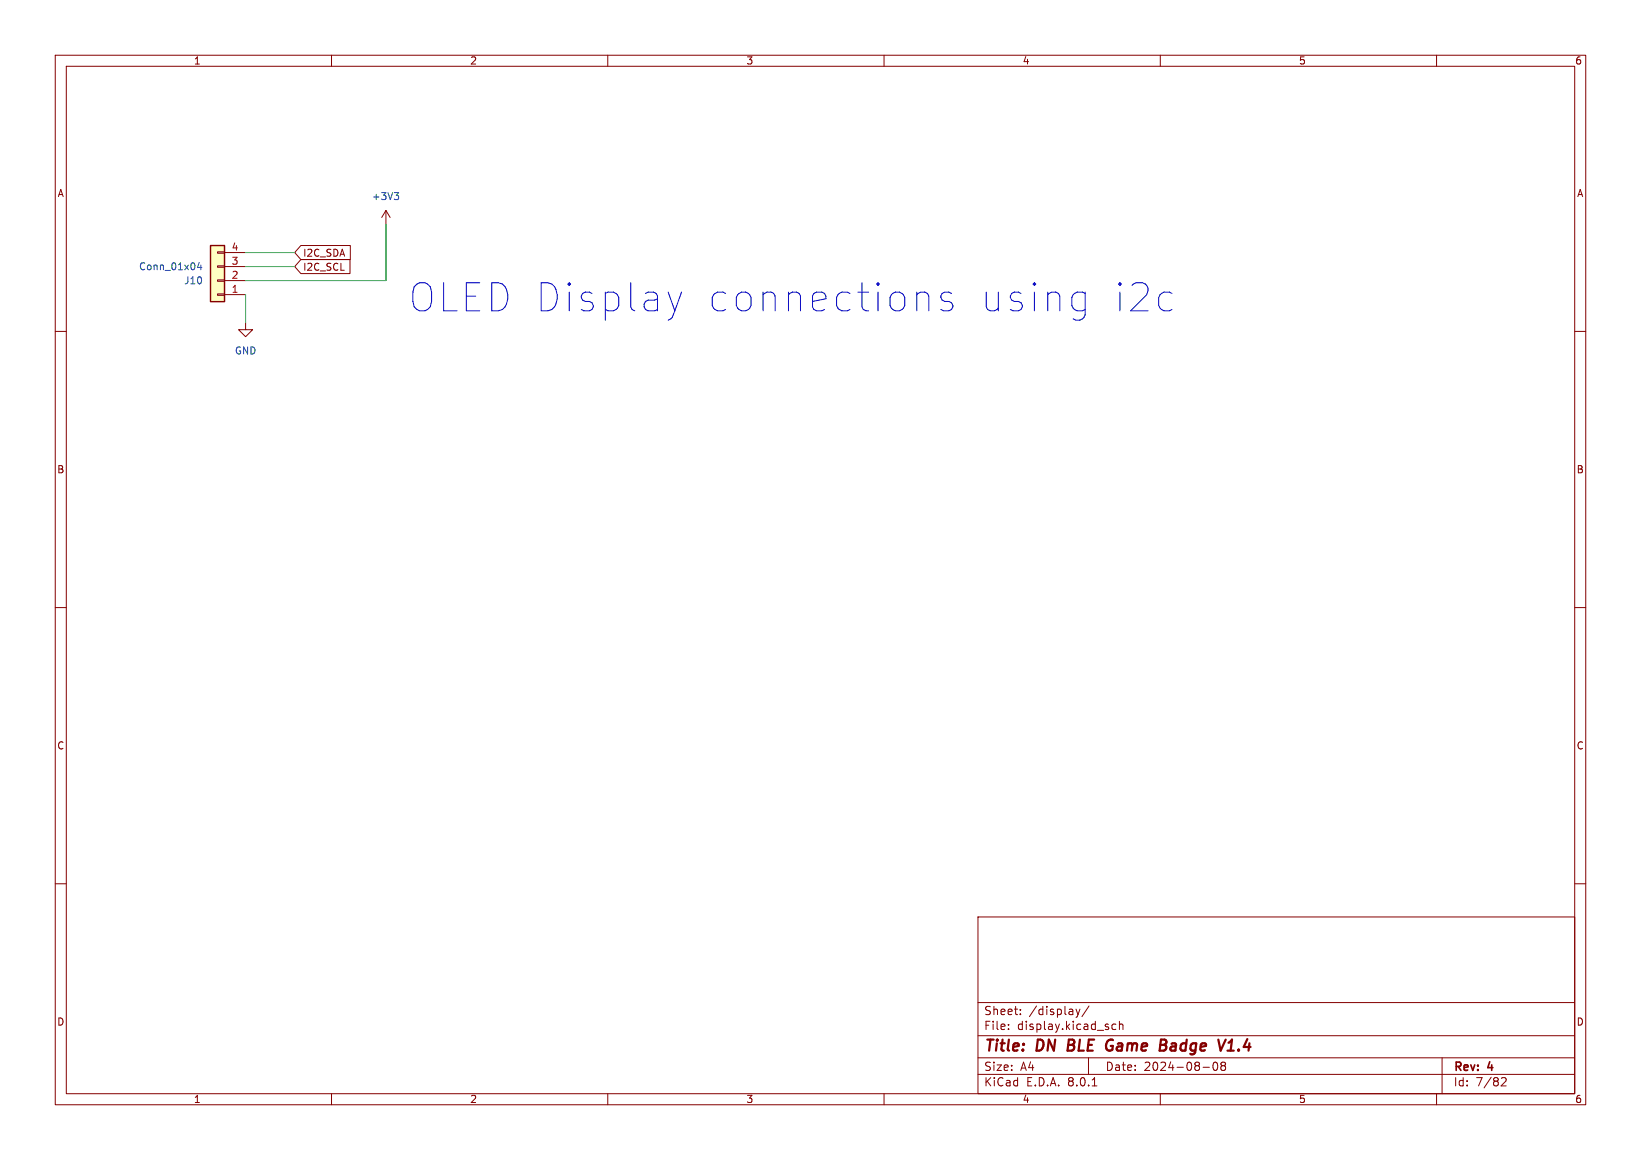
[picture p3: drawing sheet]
<svg xmlns="http://www.w3.org/2000/svg" width="297mm" height="210mm" viewBox="0 0 297 210" stroke-linecap="round" stroke-linejoin="round" font-family="sans-serif">
<g fill="none" stroke="#840000" stroke-width=".18">
<path d="M10 10h277v190h-277zM12 12h273v186h-273zM60 10v2M110 10v2M160 10v2M210 10v2M260 10v2M69.8 38.1l-.7 1.3M69.8 38.1v2.5M69.8 38.1l.8 1.3M10 60h2M285 60h2"/>
<path d="M10 110h2M285 110h2M10 160h2M285 160h2M177 166h108v32h-108zM60 198v2M110 198v2M160 198v2M177 194.5h108M177 191.5h108M177 187.5h108M177 181.5h108"/>
<path d="M182.5 186.3v.1M182.5 185.5v.1M184.7 183.6v.1M184.7 182.8v.1M194.7 182.7l.4 1M195.1 183.7l-.1 .4-.3 .1M195.5 182.7l-.4 1M197 191.5v3M197.1 182.1l-1.3 2M197.7 196.6h.8M202 185.5l-.5-.1-.3 .3v.4l.2 .2h.6M202.6 185.5l.2-.1 .4 .1v.9"/>
<path d="M202.6 184.9v1.5M210 198v2M217.7 193.2h1.2M219.7 192.4a.81 .81 0 0 0 .3 1.4l.2-.1 .2-.5-.2-.8M221 192.4v.3l.2 .2M221.2 192.9l-.2 .3v.3l.2 .3 .5-.1 .1-.2-.1-.4-.2-.2M221.2 192.9h.3M221.7 192.4l.1 .3-.3 .2M260 198v2M261 191.5v6.5M271.7 195.2l.6-.1 .2 .1 .1 .3-.9 1.1h.9"/>
</g>
<path d="M193.5 188.2l-.3 2h.8M210 189.2h.7M210.1 188.2h.7a.49 .49 0 0 1 .3 .5 .49 .49 0 0 1-.4 .5M210.7 189.2l.2 .1a.58 .58 0 0 1-.3 .9M222.2 190.2h1.1M222.3 188.8l.7-.6-.3 2" fill="none" stroke="#840000" stroke-width=".4"/>
<path d="M71.4 34.9h.7l-.4 .5M71.9 35.4l.2 .2v.3l-.2 .2" fill="none" stroke="#006464" stroke-width=".18"/>
<path d="M38.1 44.5h2.5v10.1h-2.5z" fill="#ffffc2"/>
<path d="M39.4 45.6h1.2v.2h-1.2zM39.4 48.1h1.2v.3h-1.2zM39.4 50.7h1.2v.2h-1.2zM39.4 53.2h1.2v.3h-1.2zM40.6 53.3h3.8M40.6 50.8h3.8M40.6 48.3h3.8M40.6 45.7h3.8M44.4 58.4v1.3h-1.2l1.2 1.3 1.3-1.3h-1.3M54.5 44.4h8.9v2.6h-8.9l-1.2-1.3zM54.5 47h8.8v2.5h-8.8l-1.2-1.2z" fill="none" stroke="#840000" stroke-width=".18"/>
<path d="M38.1 44.5h2.5v10.1h-2.5z" fill="none" stroke="#840000" stroke-width=".25"/>
<path d="M36.1 47.5l-.3 .9h.7M36.4 48v.8" fill="none" stroke="#006464" stroke-width=".18"/>
<path d="M120.9 52.9l1.2 3.4M122.1 56.3l-.4 1.2M123.4 52.9l-1.3 3.4M166.7 52.9h.7l.5 .2 .2 .5v2.7M172.2 53.1l-.5-.2h-.7l-.5 .2-.2 .5 .2 .7 .5 .3h.7l.5 .2 .3 .5-.3 .7-.5 .3h-.9l-.5-.3M194.2 55.8l.8 .5h.9l.5-.3M196.4 53.1l-.5-.2h-.9l-.8 .5M196.4 52.9v4.1a1.38 1.38 0 0 1-2.2 .7M210.2 53.1l.5-.2h.9l.5 .2M210.2 56l.5 .3h.9l.5-.3" fill="none" stroke="#0000c2" stroke-width=".18"/>
<path d="M44.4 48.3h8.9M44.4 53.3v5.1M44.4 45.7h8.9M69.8 40.6v10.2h-25.4" fill="none" stroke="#009600" stroke-width=".18"/>
<g font-size="7.1" fill="#0000c2">
<text x="73.7" y="56.9">OLED Display</text>
<text x="126.7" y="56.9">connections</text>
<text x="175.5" y="56.9">using</text>
<text x="199.2" y="56.9">i2c</text>
</g>
<g font-size="2.8" fill="#840000">
<text x="178" y="190.9">Title:</text>
<text x="187.7" y="190.9">DN</text>
<text x="194.1" y="190.9">BLE Game</text>
<text x="212.3" y="190.9">Badge</text>
<text x="223.8" y="190.9">V1.4</text>
</g>
<g font-size="2.1" fill="#840000">
<text x="178" y="184">Sheet:</text>
<text x="186.2" y="184">/display/</text>
<text x="178" y="186.7">File:</text>
<text x="184.1" y="186.7">display.kicad_sch</text>
<text x="178" y="196.9">KiCad</text>
<text x="178" y="194.1">Size:</text>
<text x="184.7" y="194.1">A4</text>
<text x="185.7" y="196.9">E.D.A.</text>
<text x="193.3" y="196.9">8.0.1</text>
<text x="200" y="194.1">Date:</text>
<text x="207" y="194.1">2024-08-08</text>
<text x="263" y="194.3">Rev:</text>
<text x="263" y="196.9">Id:</text>
<text x="267.1" y="196.9">7/82</text>
<text x="269.4" y="194.3">4</text>
</g>
<g font-size="1.8" fill="#840000">
<text x="35" y="11.9">1</text>
<text x="85" y="11.9">2</text>
<text x="135" y="11.9">3</text>
<text x="185" y="11.9">4</text>
<text x="235" y="11.9">5</text>
<text x="285" y="11.9">6</text>
<text x="10.3" y="35.9">A</text>
<text x="285.3" y="35.9">A</text>
<text x="54.8" y="46.7">I2C_SDA</text>
<text x="54.8" y="49.2">I2C_SCL</text>
<text x="10.3" y="85.9">B</text>
<text x="285.3" y="85.9">B</text>
<text x="10.3" y="135.9">C</text>
<text x="285.3" y="135.9">C</text>
<text x="10.3" y="185.9">D</text>
<text x="285.3" y="185.9">D</text>
<text x="35" y="199.9">1</text>
<text x="85" y="199.9">2</text>
<text x="135" y="199.9">3</text>
<text x="185" y="199.9">4</text>
<text x="235" y="199.9">5</text>
<text x="285" y="199.9">6</text>
</g>
<g font-size="1.8" fill="#006464">
<text x="67.2" y="36.4">+3V3</text>
<text x="25.1" y="49.1">Conn_01x04</text>
<text x="33.2" y="51.7">J10</text>
<text x="42.4" y="64.4">GND</text>
</g>
<g font-size="1.8" fill="#a90000">
<text x="41.8" y="45.5">4</text>
<text x="41.8" y="53.1">1</text>
<text x="41.8" y="50.5">2</text>
<text x="41.8" y="48">3</text>
</g>
</svg>
